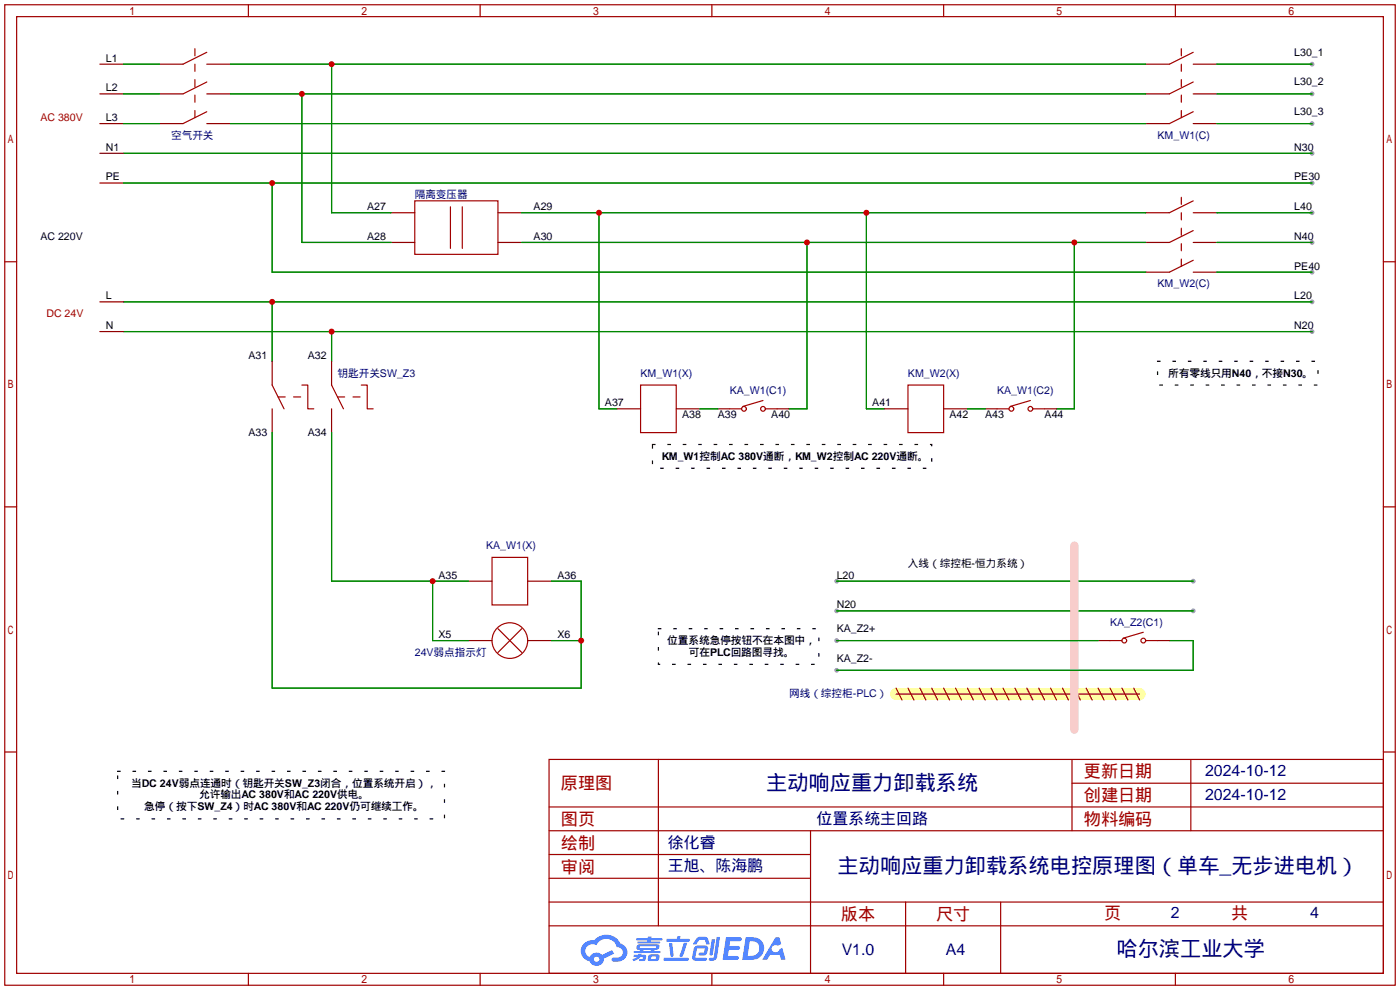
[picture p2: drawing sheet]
<svg xmlns="http://www.w3.org/2000/svg" width="299mm" height="212mm" viewBox="0 0 299 212" stroke-linecap="round" stroke-linejoin="round" font-family="sans-serif">
<g fill="#999">
<circle cx="280.4" cy="32.8" r=".51"/>
<circle cx="280.4" cy="64.5" r=".51"/>
<circle cx="280.4" cy="70.9" r=".51"/>
<circle cx="280.4" cy="20.1" r=".51"/>
<circle cx="280.4" cy="13.7" r=".51"/>
<circle cx="280.4" cy="26.4" r=".51"/>
<circle cx="280.4" cy="39.1" r=".51"/>
<circle cx="280.4" cy="58.2" r=".51"/>
<circle cx="280.4" cy="45.5" r=".51"/>
<circle cx="280.4" cy="51.8" r=".51"/>
<circle cx="178.8" cy="124.2" r=".51"/>
<circle cx="255" cy="124.2" r=".51"/>
<circle cx="178.8" cy="130.6" r=".51"/>
<circle cx="255" cy="130.6" r=".51"/>
<circle cx="178.8" cy="143.3" r=".51"/>
<circle cx="178.8" cy="136.9" r=".51"/>
</g>
<g fill="none" stroke="#a10000" stroke-width=".25">
<path d="M1 1h297.2v209.6h-297.2zM3.6 3.6h292.1v204.4h-292.1zM53.1 1v2.6M102.6 1v2.6M152.1 1v2.6M201.7 1v2.6M251.2 1v2.6M1 55.9h2.6M295.7 55.9h2.5M1 108.3h2.6M295.7 108.3h2.5M1 160.7h2.6"/>
<path d="M117.3 162.3h178.4v45.7h-178.4zM117.3 177.5h178.4M117.3 172.5h178.4M140.7 162.3v35.6M173.2 177.5v30.5M229.1 162.3v15.2M229.1 167.4h66.6M254.5 162.3v15.2M295.7 160.7h2.5M117.3 182.6h55.9M117.3 197.9h178.4M117.3 192.8h178.4"/>
<path d="M117.3 187.7h55.9M193.5 192.8v15.2M213.9 192.8v15.2M53.1 208v2.6M102.6 208v2.6M152.1 208v2.6M201.7 208v2.6M251.2 208v2.6"/>
</g>
<g fill="#5487ff">
<path d="M155.2 200.3h2.6a.48 .48 0 0 1 .7 .4 .48 .48 0 0 1-.6 .4h-1.8l-.2 1.1h1.9a.43 .43 0 0 1 .4 .4 .43 .43 0 0 1-.5 .4h-1.9l-.2 1.3h1.7a.45 .45 0 0 1 .5 .2 .45 .45 0 0 1-.1 .6h-3.3z"/>
<path d="M165.7 200.3h.9l.4 1.5-.8 .3a.84 .84 0 0 0-1.2 .3 .84 .84 0 0 0 .4 1.1 .84 .84 0 0 0 1.1-.4l.1-.2 .6-.3 .7 2.5h-1l-.2-1h-2.1l-.6 1h-1.1z"/>
<path d="M152.1 200.8h.7l-.5 3.1a.36 .36 0 0 1-.3 .3 .36 .36 0 0 1-.4-.3z"/>
<path d="M153.2 200.2h.7l-.6 4.3a1.13 1.13 0 0 1-1.8 .6l.2-.4h.7l.2-.2z"/>
<path d="M148.9 200.6l.6-.4h1a.77 .77 0 0 1 .9 .5l.3 1-.2 .2h-.5l-.3-.9-.2-.2-1 .1-.7 1-.6-.1-.1-.2z"/>
<path d="M148.4 202.4l.6-.3h1.7a.81 .81 0 0 1 .7 .5 .81 .81 0 0 1-.2 .8 .81 .81 0 0 1-.9 .8h-.7a.32 .32 0 0 1-.3-.3 .32 .32 0 0 1 .4-.3h.7l.2-.9-1.6 .1-.4 1.8 2.2 .1a.32 .32 0 0 1 .3 .4 .32 .32 0 0 1-.4 .2h-2.2l-.5-.3-.1-.5z"/>
<path d="M141.9 204.7h5a.33 .33 0 0 1 .3 .3 .33 .33 0 0 1-.3 .3h-4.9l-.2-.1z"/>
<path d="M146.1 201.5h.8l-.7 2a.98 .98 0 0 1-.7 1.1l-.3-.3z"/>
<path d="M143 201.6h.7l.3 2.5a.34 .34 0 0 1-.3 .4 .34 .34 0 0 1-.4-.3z"/>
<path d="M142.5 200.7h2.1l.3-.6h.6l-.1 .6h1.7a.32 .32 0 0 1 .4 .3 .32 .32 0 0 1-.4 .3h-4.5l-.2-.2z"/>
<path d="M135.5 204.1h.9l.1-.3h.6v.3h.8a.82 .82 0 0 1-.5 1.3h-.8v-.4l.7-.1 .1-.3a.68 .68 0 0 0-1 .4l-1.1 .4-.1-.4 .9-.5h-.7z"/>
<path d="M136 200.5h2.4l.1-.3h.7v.3h2.2l.2 .3-.2 .2h-2.3v.2h1.8l.2 .3-.2 .1h-4.5l-.1-.4h2l.1-.2h-2.3l-.1-.2z"/>
<path d="M159.4 200.3l-.8 4.9h1.7a2.5 2.5 0 0 0 3-2.5 2.5 2.5 0 0 0-3.1-2.4zM160.3 201.1a1.61 1.61 0 0 1 2 1.5 1.61 1.61 0 0 1-1.8 1.7h-.7z"/>
<path d="M136.2 202a.55 .55 0 0 0-.2 .8 .55 .55 0 0 0 .7 .2l.1 .3h-1.3v.3l5.4 .1 .3-.2-.2-.2h-1.2l.2-.3a.7 .7 0 0 0 .8-.3 .7 .7 0 0 0 0-.8l-4.2-.1zM136.8 202.3l3.3-.1 .1 .1-.2 .3h-3.2zM137.5 203h1.7l-.2 .3h-1.4z"/>
<path d="M138.6 204.2a1.05 1.05 0 0 0 0 1.2 2.91 2.91 0 0 0 2.2-.2 .98 .98 0 0 0 0-1.2h-1.6zM139.2 204.5l.9-.1 .1 .4-.2 .2-.8-.1z"/>
<path d="M124.9 201.6a2.23 2.23 0 0 0-.7 2.3 2.23 2.23 0 0 0 1.8 1.6 1.58 1.58 0 0 0 1.8 .9 1.58 1.58 0 0 0 1.3-1.5l2.2-1.1-.5-.7-2.1 1a1.65 1.65 0 0 0-2.7 .4 1.45 1.45 0 0 1-.8-1.9 1.45 1.45 0 0 1 2-.7l.3 .1a2.3 2.3 0 0 1 2.3-1.3 2.3 2.3 0 0 1 2 1.7 1.12 1.12 0 0 1 1.3 1 1.12 1.12 0 0 1-1.1 1.2h-.7a.45 .45 0 0 0-.6 .4 .45 .45 0 0 0 .5 .5 2.21 2.21 0 0 0 2.2-.5 2.21 2.21 0 0 0 .5-2.3 2.13 2.13 0 0 0-1.3-1.1 3.3 3.3 0 0 0-5.6-.7l-1.1 .1zM127 205a.57 .57 0 0 1 1.1 0 .57 .57 0 0 1-1.1 0z"/>
</g>
<g fill="none" stroke="#008700" stroke-width=".25">
<path d="M26.4 13.7h7.6M49.3 13.7h195.6M70.9 13.7v31.8h12.7M260.1 13.7h20.3M26.4 32.8h254M26.4 26.4h7.6M26.4 20.1h7.6M26.4 39.1h254M49.3 26.4h195.6M49.3 20.1h195.6M58.2 39.1v19.1h186.7M64.5 20.1v31.7h19.1"/>
<path d="M260.1 26.4h20.3M260.1 20.1h20.3M111.5 45.5h133.4M111.5 51.8h133.4M128 45.5v41.9h3.8M172.5 51.8v35.6h-3.8M185.2 45.5v41.9h3.8M229.6 51.8v35.6h-3.8M260.1 58.2h20.3M260.1 45.5h20.3M260.1 51.8h20.3M26.4 64.5h254"/>
<path d="M26.4 70.9h254M58.2 64.5v12.7M70.9 70.9v6.3M58.2 92.5v54.6h66v-22.9h-6.3M70.9 92.5v31.7h29.2M149.6 87.4h3.8M206.8 87.4h3.8M92.5 124.2v12.7h7.6M117.9 136.9h6.3M178.8 124.2h76.2M178.8 130.6h76.2"/>
</g>
<g fill="none" stroke="#870000" stroke-width=".25">
<path d="M21.3 13.7h5.1M34 13.7h5.1M44.2 13.7h5.1M244.9 13.7h5M255 13.7h5.1M21.3 20.1h5.1M21.3 26.4h5.1M21.3 32.8h5.1M21.3 39.1h5.1M34 20.1h5.1M34 26.4h5.1M44.2 20.1h5.1"/>
<path d="M44.2 26.4h5.1M244.9 20.1h5M244.9 26.4h5M255 20.1h5.1M255 26.4h5.1M83.6 45.5h5M83.6 51.8h5M106.4 45.5h5.1M106.4 51.8h5.1M244.9 45.5h5M244.9 51.8h5M244.9 58.2h5"/>
<path d="M255 45.5h5.1M255 51.8h5.1M255 58.2h5.1M21.3 64.5h5.1M21.3 70.9h5.1M58.2 77.2v5.1M70.9 77.2v5.1M58.2 87.4v5.1M70.9 87.4v5.1M131.8 87.4h5.1M144.5 87.4h5.1M153.4 87.4h2.6"/>
<path d="M166.1 87.4h2.6M189 87.4h5.1M201.7 87.4h5.1M210.6 87.4h2.5M223.3 87.4h2.5M100.1 124.2h5.1M100.1 136.9h5.1M112.8 124.2h5.1M112.8 136.9h5.1"/>
</g>
<g fill="none" stroke="#a10000" stroke-width=".25">
<path d="M44.2 11.2l-5.1 2.5M44.2 17.5l-5.1 2.6M255 11.2l-5.1 2.5M255 17.5l-5.1 2.6M44.2 23.9l-5.1 2.5M255 23.9l-5.1 2.5M88.6 42.9h17.8v11.5h-17.8zM96.3 44.2v8.9M98.8 44.2v8.9M255 42.9l-5.1 2.6M255 49.3l-5.1 2.5M255 55.6l-5.1 2.6"/>
<path d="M58.2 82.3l2.5 5.1M64.5 82.3h1.3v5.1h1.3M70.9 82.3l2.5 5.1M77.2 82.3h1.3v5.1h1.3M136.9 82.3h7.6v10.2h-7.6zM156 87.4h2.5M163.1 85.6l-4.4 1.3M163.6 87.4h2.5M194.1 82.3h7.6v10.2h-7.6zM213.1 87.4h2.5M220.2 85.6l-4.3 1.3M220.7 87.4h2.6"/>
<path d="M105.2 119.1h7.6v10.2h-7.6zM106.4 134.4l5.1 5M111.5 134.4l-5.1 5"/>
<circle cx="159" cy="87.4" r=".51"/>
<circle cx="163.1" cy="87.4" r=".51"/>
<circle cx="216.2" cy="87.4" r=".51"/>
<circle cx="220.2" cy="87.4" r=".51"/>
<circle cx="109" cy="136.9" r="3.8"/>
</g>
<path d="M41.7 25.1v-15.2M252.5 25.1v-15.2M252.5 56.9v-15.2M59.4 84.8h6.4M72.1 84.8h6.4" fill="none" stroke="#a10000" stroke-width=".25" stroke-dasharray="1.5 1.8"/>
<path d="M191.5 148.3h52.1z" fill="#ff6" stroke="#ff9" stroke-width="2.5"/>
<g fill="none" stroke="#a10000" stroke-width=".25">
<path d="M237.2 136.9h2.6M244.3 135.1l-4.3 1.3M244.9 136.9h2.5M191.5 147.1l1.3 2.5M191.5 148.3h52.1M194.1 147.1l1.2 2.5M196.6 147.1l1.3 2.5M199.1 147.1l1.3 2.5M201.7 147.1l1.2 2.5M204.2 147.1l1.3 2.5M206.8 147.1l1.2 2.5M209.3 147.1l1.3 2.5"/>
<path d="M211.8 147.1l1.3 2.5M214.4 147.1l1.2 2.5M216.9 147.1l1.3 2.5M219.5 147.1l1.2 2.5M222 147.1l1.3 2.5M224.5 147.1l1.3 2.5M227.1 147.1l1.2 2.5M229.6 147.1l1.3 2.5M232.2 147.1l1.2 2.5M234.7 147.1l1.3 2.5M237.2 147.1l1.3 2.5M239.8 147.1l1.2 2.5"/>
<path d="M242.3 147.1l1.3 2.5"/>
<circle cx="240.3" cy="136.9" r=".51"/>
<circle cx="244.3" cy="136.9" r=".51"/>
</g>
<path d="M229.6 116.6v39.4" fill="none" stroke="#fcc" stroke-width="1.8"/>
<path d="M178.8 136.9h55.9M249.9 136.9h5.1v6.4h-76.2" fill="none" stroke="#008700" stroke-width=".25"/>
<path d="M234.7 136.9h2.5M247.4 136.9h2.5" fill="none" stroke="#870000" stroke-width=".25"/>
<path d="M247.4 77.2h34.3v5.1h-34.3zM139.4 95h59.7v5.1h-59.7zM140.7 134.4h34.3v7.6h-34.3zM25.1 164.8h69.9v10.2h-69.9z" fill="none" stroke="#000" stroke-width=".25" stroke-dasharray=".5 2.8"/>
<g fill="#c00">
<circle cx="58.2" cy="64.5" r=".63"/>
<circle cx="70.9" cy="70.9" r=".63"/>
<circle cx="58.2" cy="39.1" r=".63"/>
<circle cx="185.2" cy="45.5" r=".63"/>
<circle cx="128" cy="45.5" r=".63"/>
<circle cx="70.9" cy="13.7" r=".63"/>
<circle cx="229.6" cy="51.8" r=".63"/>
<circle cx="172.5" cy="51.8" r=".63"/>
<circle cx="64.5" cy="20.1" r=".63"/>
<circle cx="92.5" cy="124.2" r=".63"/>
<circle cx="124.2" cy="136.9" r=".63"/>
</g>
<g font-size="4.5" fill="#000080">
<text x="163.8" y="168.8">主动响应重力卸载系统</text>
<text x="179" y="186.6">主动响应重力卸载系统电控原理图（单车_无步进电机）</text>
<text x="238.6" y="204.4">哈尔滨工业大学</text>
</g>
<g font-size="3.7" fill="#a00000">
<text x="231.6" y="166.2">更新日期</text>
<text x="119.9" y="168.7">原理图</text>
<text x="231.6" y="171.2">创建日期</text>
<text x="119.9" y="176.3">图页</text>
<text x="231.6" y="176.3">物料编码</text>
<text x="119.9" y="181.4">绘制</text>
<text x="119.9" y="186.5">审阅</text>
<text x="179.7" y="196.6">版本</text>
<text x="200" y="196.6">尺寸</text>
<text x="236" y="196.4">页</text>
<text x="263.1" y="196.4">共</text>
</g>
<g font-size="3.4" fill="#000080">
<text x="257.6" y="165.9">2024-10-12</text>
<text x="257.6" y="171">2024-10-12</text>
<text x="174.5" y="176.1">位置系统主回路</text>
<text x="142.7" y="181.2">徐化睿</text>
<text x="142.7" y="186.3">王旭、陈海鹏</text>
<text x="250.3" y="196.2">2</text>
<text x="280" y="196.2">4</text>
<text x="179.9" y="204">V1.0</text>
<text x="202.1" y="204">A4</text>
</g>
<g font-size="2.3">
<text x="276.6" y="11.9">L30_1</text>
<text x="22.6" y="13.2">L1</text>
<text x="22.6" y="19.5">L2</text>
<text x="276.6" y="18.3">L30_2</text>
<text x="22.6" y="25.9">L3</text>
<text x="276.6" y="24.6">L30_3</text>
<text x="22.6" y="32.2">N1</text>
<text x="276.6" y="32.2">N30</text>
<text x="22.6" y="38.6">PE</text>
<text x="276.6" y="38.6">PE30</text>
<text x="78.5" y="44.9">A27</text>
<text x="114" y="44.9">A29</text>
<text x="276.6" y="44.9">L40</text>
<text x="8.6" y="51.3">AC 220V</text>
<text x="78.5" y="51.3">A28</text>
<text x="114" y="51.3">A30</text>
<text x="276.6" y="51.3">N40</text>
<text x="276.6" y="57.6">PE40</text>
<text x="22.6" y="64">L</text>
<text x="276.6" y="64">L20</text>
<text x="22.6" y="70.3">N</text>
<text x="276.6" y="70.3">N20</text>
<text x="53.1" y="76.7">A31</text>
<text x="65.8" y="76.7">A32</text>
<text x="249.7" y="80.5">所有零线只用N40，不接N30。</text>
<text x="129.3" y="86.8">A37</text>
<text x="145.8" y="89.4">A38</text>
<text x="153.4" y="89.4">A39</text>
<text x="164.8" y="89.4">A40</text>
<text x="186.4" y="86.8">A41</text>
<text x="202.9" y="89.4">A42</text>
<text x="210.6" y="89.4">A43</text>
<text x="223.3" y="89.4">A44</text>
<text x="53.1" y="93.2">A33</text>
<text x="65.8" y="93.2">A34</text>
<text x="141.4" y="98.3">KM_W1控制AC 380V通断，KM_W2控制AC 220V通断。</text>
<text x="93.7" y="123.7">A35</text>
<text x="119.1" y="123.7">A36</text>
<text x="178.8" y="123.7">L20</text>
<text x="194.1" y="121.1">入线（综控柜-恒力系统）</text>
<text x="178.8" y="130">N20</text>
<text x="93.7" y="136.4">X5</text>
<text x="119.1" y="136.4">X6</text>
<text x="142.6" y="137.6">位置系统急停按钮不在本图中，</text>
<text x="178.8" y="135.1">KA_Z2+</text>
<text x="147.2" y="140.2">可在PLC回路图寻找。</text>
<text x="178.8" y="141.4">KA_Z2-</text>
<text x="28" y="168.1">当DC 24V弱点连通时（钥匙开关SW_Z3闭合，位置系统开启），</text>
<text x="30.8" y="173.2">急停（按下SW_Z4）时AC 380V和AC 220V仍可继续工作。</text>
<text x="42.6" y="170.7">允许输出AC 380V和AC 220V供电。</text>
</g>
<g font-size="2.3" fill="#a00000">
<text x="8.6" y="25.9">AC 380V</text>
<text x="9.9" y="67.8">DC 24V</text>
</g>
<g font-size="2.3" fill="#000080">
<text x="36.6" y="29.7">空气开关</text>
<text x="247.4" y="29.7">KM_W1(C)</text>
<text x="88.6" y="42.4">隔离变压器</text>
<text x="247.4" y="61.4">KM_W2(C)</text>
<text x="72.1" y="80.5">钥匙开关SW_Z3</text>
<text x="136.9" y="80.5">KM_W1(X)</text>
<text x="194.1" y="80.5">KM_W2(X)</text>
<text x="156" y="84.3">KA_W1(C1)</text>
<text x="213.1" y="84.3">KA_W1(C2)</text>
<text x="103.9" y="117.3">KA_W1(X)</text>
<text x="237.2" y="133.8">KA_Z2(C1)</text>
<text x="88.6" y="140.2">24V弱点指示灯</text>
<text x="168.7" y="149.1">网线（综控柜-PLC）</text>
</g>
</svg>
